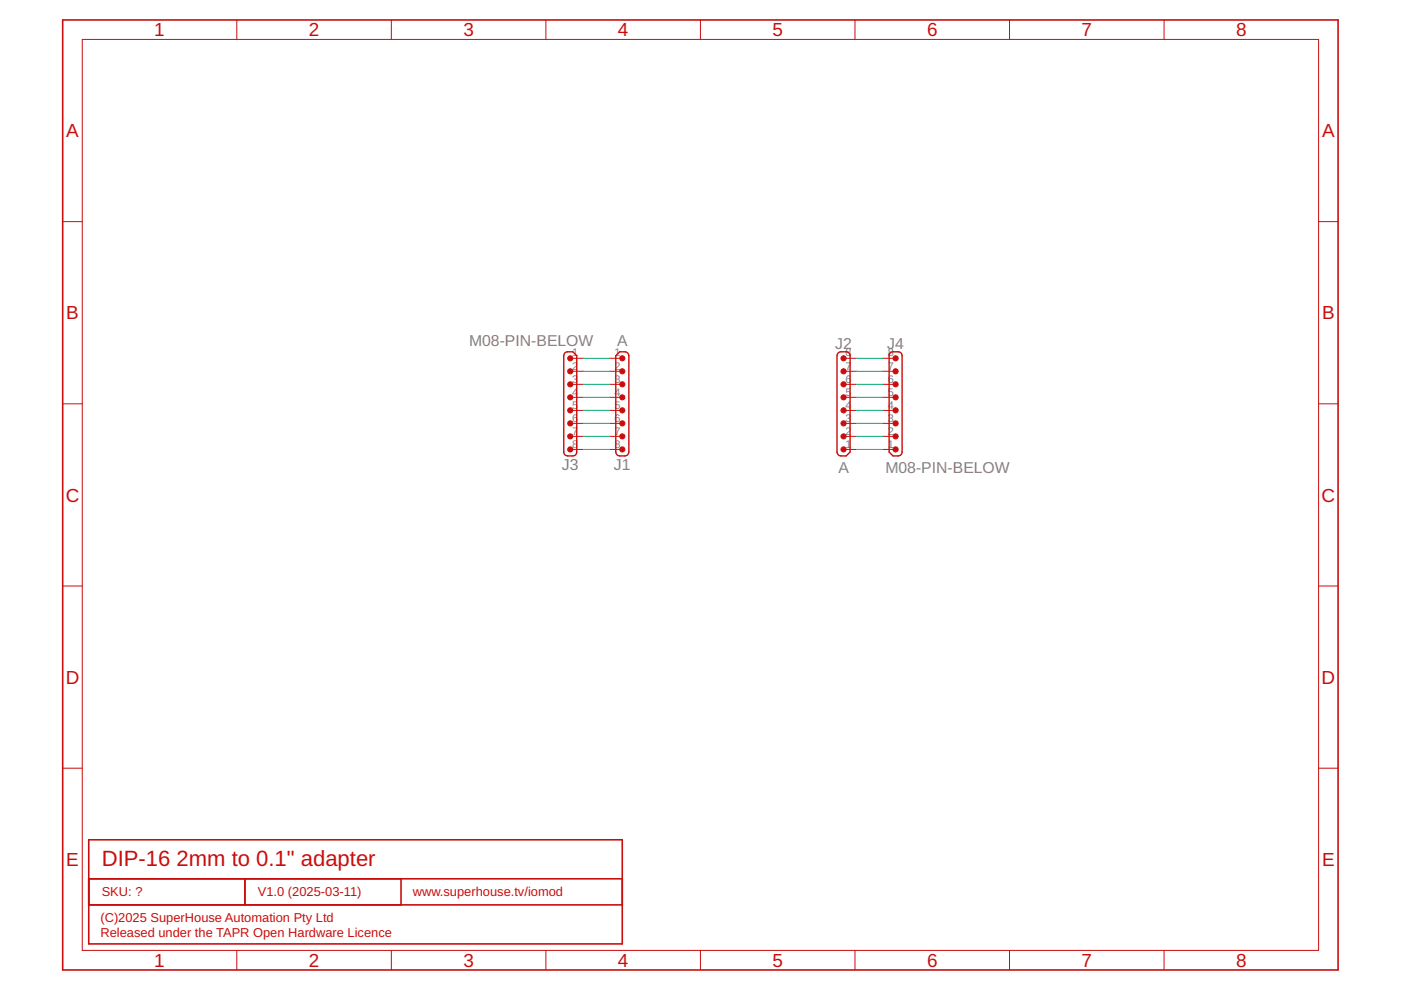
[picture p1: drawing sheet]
<svg xmlns="http://www.w3.org/2000/svg" width="297mm" height="210mm" viewBox="0 0 297 210" stroke-linecap="round" stroke-linejoin="round" font-family="sans-serif">
<path d="M13.3 4.2h270.4v201.5h-270.4zM18.8 178.1h113.1v22h-113.1zM18.8 191.9h113.1M18.8 186.3h113.1M51.9 186.3v5.6M85 186.3v5.6" fill="none" stroke="#c90d0c" stroke-width=".34"/>
<g fill="none" stroke="#c90d0c" stroke-width=".21">
<path d="M17.4 8.4h262.2v193.1h-262.2zM50.2 4.2v4.2M83 4.2v4.2M115.7 4.2v4.2M148.5 4.2v4.2M181.3 4.2v4.2M214 4.2v4.2M246.8 4.2v4.2M13.3 47h4.1M279.6 47h4.1M120.9 76h2.8M120.9 78.7h2.8"/>
<path d="M129.2 76h2.7M129.2 78.7h2.7M178.9 76h2.7M178.9 78.7h2.7M187.1 76h2.8M187.1 78.7h2.8M13.3 85.6h4.1M120.9 81.5h2.8M120.9 84.2h2.8M120.9 87h2.8M120.9 89.8h2.8M120.9 92.5h2.8"/>
<path d="M120.9 95.3h2.8M129.2 81.5h2.7M129.2 84.2h2.7M129.2 87h2.7M129.2 89.8h2.7M129.2 92.5h2.7M129.2 95.3h2.7M178.9 81.5h2.7M178.9 84.2h2.7M178.9 87h2.7M178.9 89.8h2.7M178.9 92.5h2.7"/>
<path d="M178.9 95.3h2.7M187.1 81.5h2.8M187.1 84.2h2.8M187.1 87h2.8M187.1 89.8h2.8M187.1 92.5h2.8M187.1 95.3h2.8M279.6 85.6h4.1M13.3 124.2h4.1M279.6 124.2h4.1M13.3 162.9h4.1M279.6 162.9h4.1"/>
<path d="M50.2 201.5v4.2M83 201.5v4.2M115.7 201.5v4.2M148.5 201.5v4.2M181.3 201.5v4.2M214 201.5v4.2M246.8 201.5v4.2"/>
</g>
<g fill="#c90d0c" stroke="#c90d0c" stroke-width=".21">
<circle cx="131.9" cy="81.5" r=".55"/>
<circle cx="131.9" cy="78.7" r=".55"/>
<circle cx="131.9" cy="76" r=".55"/>
<circle cx="131.9" cy="84.3" r=".55"/>
<circle cx="131.9" cy="87" r=".55"/>
<circle cx="131.9" cy="89.8" r=".56"/>
<circle cx="131.9" cy="92.5" r=".55"/>
<circle cx="131.9" cy="95.3" r=".55"/>
<circle cx="178.9" cy="89.8" r=".56"/>
<circle cx="178.8" cy="92.5" r=".56"/>
<circle cx="178.8" cy="95.3" r=".56"/>
<circle cx="178.8" cy="87" r=".56"/>
<circle cx="178.8" cy="84.3" r=".56"/>
<circle cx="178.8" cy="81.5" r=".56"/>
<circle cx="178.8" cy="78.7" r=".56"/>
<circle cx="178.8" cy="76" r=".56"/>
<circle cx="120.9" cy="81.5" r=".55"/>
<circle cx="120.9" cy="78.7" r=".55"/>
<circle cx="120.9" cy="76" r=".55"/>
<circle cx="120.9" cy="84.3" r=".55"/>
<circle cx="120.9" cy="87" r=".55"/>
<circle cx="120.9" cy="89.8" r=".56"/>
<circle cx="120.9" cy="92.5" r=".55"/>
<circle cx="120.9" cy="95.3" r=".55"/>
<circle cx="189.9" cy="89.8" r=".56"/>
<circle cx="189.9" cy="92.5" r=".55"/>
<circle cx="189.9" cy="95.3" r=".55"/>
<circle cx="189.9" cy="87" r=".55"/>
<circle cx="189.9" cy="84.3" r=".55"/>
<circle cx="189.9" cy="81.5" r=".55"/>
<circle cx="189.9" cy="78.7" r=".55"/>
<circle cx="189.9" cy="76" r=".55"/>
</g>
<path d="M119.8 74.8l.3-.2h1.4l.8 .8v20.4l-.3 .6-.5 .3-1.6-.1-.4-.8v-20.4zM130.6 75.4l.8-.8h1.3l.4 .2 .2 .6v20.4l-.2 .6-.6 .3-1.5-.1-.4-.8zM177.7 74.8l.4-.2h1.5l.4 .2 .2 .6v20.4l-.8 .9-1.5-.1-.4-.8v-20.4zM188.7 74.8l.4-.2h1.5l.4 .2 .3 .6v20.4l-.3 .6-.6 .3h-1.1l-.8-.9v-20.4z" fill="none" stroke="#c90d0c" stroke-width=".3"/>
<g fill="none" stroke="#0dab76" stroke-width=".21">
<path d="M123.7 76h5.5M123.7 78.7h5.5M181.6 76h5.5M181.6 78.7h5.5M123.7 81.5h5.5M123.7 84.2h5.5M123.7 87h5.5M123.7 89.8h5.5M123.7 92.5h5.5M123.7 95.3h5.5M181.6 81.5h5.5M181.6 84.2h5.5"/>
<path d="M181.6 87h5.5M181.6 89.8h5.5M181.6 92.5h5.5M181.6 95.3h5.5"/>
</g>
<g font-size="4.7" fill="#c90d0c">
<text x="21.6" y="183.6">DIP-16</text>
<text x="37.4" y="183.6">2mm to 0.1&quot; adapter</text>
</g>
<g font-size="4" fill="#c90d0c">
<text x="32.7" y="7.7">1</text>
<text x="65.5" y="7.7">2</text>
<text x="98.2" y="7.7">3</text>
<text x="131" y="7.7">4</text>
<text x="163.8" y="7.7">5</text>
<text x="196.5" y="7.7">6</text>
<text x="229.3" y="7.7">7</text>
<text x="262.1" y="7.7">8</text>
<text x="14" y="29.1">A</text>
<text x="280.3" y="29.1">A</text>
<text x="14" y="67.7">B</text>
<text x="280.3" y="67.7">B</text>
<text x="13.9" y="106.4">C</text>
<text x="280.2" y="106.4">C</text>
<text x="13.9" y="145">D</text>
<text x="280.2" y="145">D</text>
<text x="14" y="183.6">E</text>
<text x="280.3" y="183.6">E</text>
<text x="32.7" y="205">1</text>
<text x="65.5" y="205">2</text>
<text x="98.2" y="205">3</text>
<text x="131" y="205">4</text>
<text x="163.8" y="205">5</text>
<text x="196.5" y="205">6</text>
<text x="229.3" y="205">7</text>
<text x="262.1" y="205">8</text>
</g>
<g font-size="3.3" fill="#808080">
<text x="99.4" y="73.4">M08-PIN-BELOW</text>
<text x="130.8" y="73.4">A</text>
<text x="177.1" y="74">J2</text>
<text x="188.1" y="74">J4</text>
<text x="119.1" y="99.6">J3</text>
<text x="130.2" y="99.6">J1</text>
<text x="177.7" y="100.3">A</text>
<text x="187.7" y="100.3">M08-PIN-BELOW</text>
</g>
<g font-size="2.7" fill="#c90d0c">
<text x="21.6" y="189.9">SKU: ?</text>
<text x="54.7" y="189.9">V1.0 (2025-03-11)</text>
<text x="87.5" y="189.9">www.superhouse.tv/iomod</text>
<text x="21.3" y="195.4">(C)2025 SuperHouse Automation Pty Ltd</text>
<text x="21.3" y="198.8">Released under the TAPR Open Hardware Licence</text>
</g>
<g font-size="2.3" fill="#808080">
<text x="121.3" y="75.6">1</text>
<text x="130.3" y="75.6">1</text>
<text x="179.2" y="75.6">8</text>
<text x="188.2" y="75.6">8</text>
<text x="121.3" y="78.3">2</text>
<text x="121.3" y="81.1">3</text>
<text x="121.3" y="83.9">4</text>
<text x="130.3" y="78.3">2</text>
<text x="130.3" y="81.1">3</text>
<text x="130.3" y="83.9">4</text>
<text x="179.2" y="83.9">5</text>
<text x="179.2" y="81.1">6</text>
<text x="179.2" y="78.3">7</text>
<text x="188.2" y="83.9">5</text>
<text x="188.2" y="81.1">6</text>
<text x="188.2" y="78.3">7</text>
<text x="121.3" y="86.6">5</text>
<text x="121.3" y="89.4">6</text>
<text x="130.3" y="86.6">5</text>
<text x="130.3" y="89.4">6</text>
<text x="179.2" y="89.4">3</text>
<text x="179.2" y="86.6">4</text>
<text x="188.2" y="89.4">3</text>
<text x="188.2" y="86.6">4</text>
<text x="121.3" y="92.1">7</text>
<text x="121.3" y="94.9">8</text>
<text x="130.3" y="92.1">7</text>
<text x="130.3" y="94.9">8</text>
<text x="179.2" y="94.9">1</text>
<text x="179.2" y="92.1">2</text>
<text x="188.2" y="94.9">1</text>
<text x="188.2" y="92.1">2</text>
</g>
</svg>
